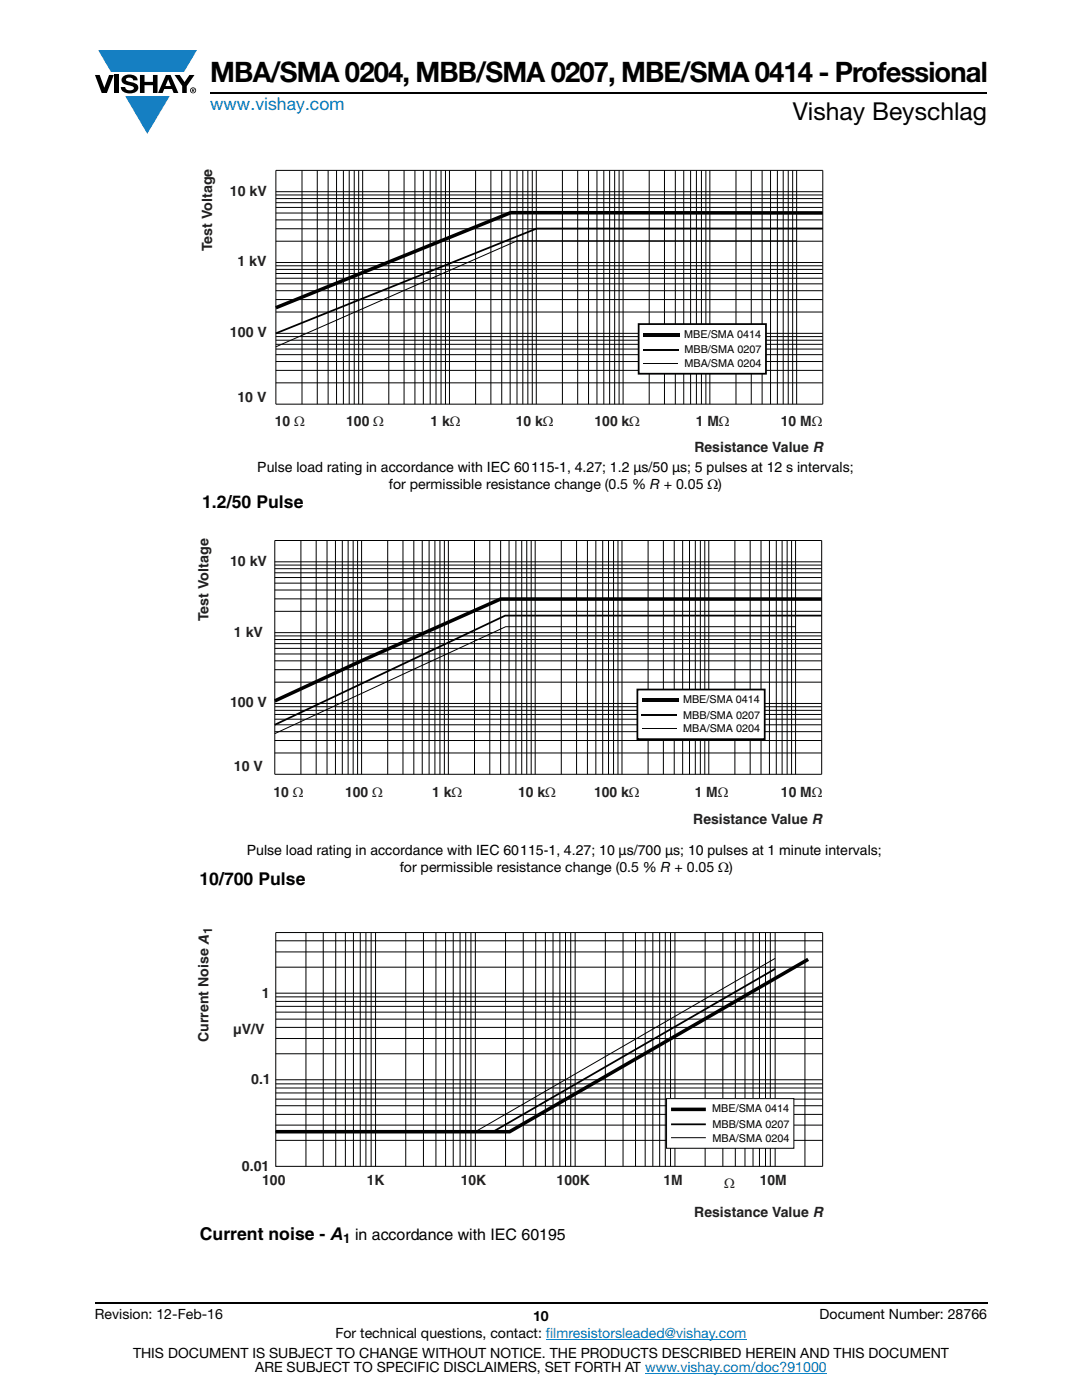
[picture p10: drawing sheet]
<svg xmlns="http://www.w3.org/2000/svg" width="216mm" height="279mm" viewBox="0 0 216 279" stroke-linecap="round" stroke-linejoin="round" font-family="sans-serif">
<g fill="#147fc3">
<path d="M19.6 10h19.7l-2.6 4.3h-1.1h-13.5z"/>
<path d="M25 19.2h8.9l-4.5 7.5z"/>
</g>
<g fill="#000">
<path d="M18.9 15h1l.9 2.5 1-2.5h.9l-1.4 3.6h-1zM22.9 15h.9v3.6h-.9zM24.6 15.3a2.1 2.1 0 0 1 2.8 .3l.1 .4h-.9a.79 .79 0 0 0-.7-.5 .79 .79 0 0 0-.8 .4l.3 .3 1 .2a1.08 1.08 0 0 1 1.2 1 1.08 1.08 0 0 1-1.1 1.2 1.73 1.73 0 0 1-2.4-1.2h.9a.96 .96 0 0 0 .8 .6 .96 .96 0 0 0 .9-.4 1.31 1.31 0 0 0-1.2-.6 1.03 1.03 0 0 1-1.1-.6 1.03 1.03 0 0 1 .2-1.1zM27.9 15h.9v1.3h1.7v-1.3h.9v3.6h-.9v-1.6h-1.7v1.6h-.9zM34.8 15h1.1l.9 1.4 1-1.4h1l-1.5 2.2v1.4h-.9v-1.4z"/>
<path d="M33.6 15.9l.5 1.3h-1.1zM33.1 15l-1.6 3.6h1l.3-.8h1.5l.3 .8h1l-1.6-3.6z"/>
<path d="M38.4 17.8h.2v.2h-.2zM38.3 17.7v.7h.1v-.3l.4 .3-.2-.3 .2-.2-.1-.2z"/>
<path d="M38.1 18a.46 .46 0 0 1 .9 0 .46 .46 0 0 1-.9 0zM37.9 18a.6 .6 0 0 0 1.2 0 .6 .6 0 0 0-1.2 0z"/>
</g>
<path d="M42 18.6h155M18.9 260h178.1" fill="none" stroke="#000" stroke-width=".36"/>
<path d="M108.9 267.3h40.1M128.7 274h36.3" fill="none" stroke="#007ec4" stroke-width=".2"/>
<path d="M39.9 33.7h130.4v68.5h-130.4z" fill="#fff"/>
<g fill="none" stroke="#000" stroke-width=".2">
<path d="M55 34v46.7h109.2v-46.7h-109.1M55 38.3h109.2M55.1 39.6h109.1M55.1 38.9h109.1M60.3 34v46.7M63.3 34v46.7M65.5 34v46.7M67.2 34v46.7M68.5 34v46.7M69.7 34v46.7M70.7 34v46.7M71.6 34v46.7"/>
<path d="M72.4 34v46.7M77.6 34v46.7M80.6 34v46.7M82.8 34v46.7M84.5 34v46.7M85.8 34v46.7M87 34v46.7M88 34v46.7M88.9 34v46.7M89.7 34v46.7M94.9 34v46.7M97.9 34v46.7"/>
<path d="M100.1 34v46.7M101.8 34v46.7M103.2 34v46.7M104.3 34v46.7M105.3 34v46.7M106.2 34v46.7M107 34v46.7M112.2 34v46.7M115.3 34v46.7M117.4 34v46.7M119.1 34v46.7M120.5 34v46.7"/>
<path d="M121.6 34v46.7M122.6 34v46.7M123.5 34v46.7M124.3 34v46.7M129.5 34v46.7M132.6 34v46.7M134.8 34v46.7M136.4 34v46.7M137.8 34v46.7M139 34v46.7M140 34v46.7M140.8 34v46.7"/>
<path d="M141.6 34v46.7M146.9 34v46.7M149.9 34v46.7M152.1 34v46.7M153.8 34v46.7M155.1 34v46.7M156.3 34v46.7M157.3 34v46.7M158.2 34v46.7M159 34v46.7M55 52.4h109.2M55 59.8h109.2"/>
<path d="M55 58h109.2M55 56.6h109.2M55 55.5h109.2M55 54.6h109.2M55 53.8h109.2M55 53h109.2M55.1 48.1h109.1M55.1 45.7h109.1M55.1 43.9h109.1M55.1 42.5h109.1M55.1 41.4h109.1M55.1 40.5h109.1"/>
<path d="M159 48.1h-55.8l-48.2 21.1M55 66.5h109.2M55 76.4h109.2M55 73.9h109.2M55 72.2h109.2M55 70.8h109.2M55 69.7h109.2M55 68.7h109.2M55 67.9h109.2M55 67.2h109.2M55 62.3h109.2"/>
</g>
<path d="M164.2 42.5l-62.3-.1-46.9 19" fill="none" stroke="#000" stroke-width=".71" stroke-linecap="butt"/>
<path d="M164.2 45.6h-57.1l-52.1 20.9" fill="none" stroke="#000" stroke-width=".35"/>
<path d="M127.4 64.7h25.4v9.9h-25.4z" fill="#fff"/>
<path d="M127.4 64.7h25.4v9.9h-25.4z" fill="none" stroke="#000" stroke-width=".35"/>
<path d="M128.3 72.5h7" fill="none" stroke="#020404" stroke-width=".2"/>
<path d="M128.3 69.8h7.1" fill="none" stroke="#020404" stroke-width=".34"/>
<path d="M128.3 66.5h7.3v.7h-7.3z" fill="#020404"/>
<path d="M39.2 107.5h137.5v69.9h-137.5z" fill="#fff"/>
<g fill="none" stroke="#000" stroke-width=".2">
<path d="M54.8 107.9h109.2v46.6h-109.2zM54.8 112.1h109.2M54.8 119.5h109.2M54.8 117.7h109.2M54.8 116.4h109.2M54.8 115.3h109.2M54.8 114.3h109.2M54.8 113.5h109.2M54.8 112.8h109.2M60 107.9v46.6M63.1 107.9v46.6M65.3 107.9v46.6"/>
<path d="M66.9 107.9v46.6M68.3 107.9v46.6M69.5 107.9v46.6M70.5 107.9v46.6M71.4 107.9v46.6M72.2 107.9v46.6M77.4 107.9v46.6M80.4 107.9v46.6M82.6 107.9v46.6M84.3 107.9v46.6M85.6 107.9v46.6M86.8 107.9v46.6"/>
<path d="M87.8 107.9v46.6M88.7 107.9v46.6M89.5 107.9v46.6M94.7 107.9v46.6M97.7 107.9v46.6M99.9 107.9v46.6M101.6 107.9v46.6M102.9 107.9v46.6M104.1 107.9v46.6M105.1 107.9v46.6M106 107.9v46.6M106.8 107.9v46.6"/>
<path d="M112 107.9v46.6M115 107.9v46.6M117.2 107.9v46.6M118.9 107.9v46.6M120.3 107.9v46.6M121.4 107.9v46.6M122.4 107.9v46.6M123.3 107.9v46.6M124.1 107.9v46.6M129.3 107.9v46.6M132.4 107.9v46.6M134.5 107.9v46.6"/>
<path d="M136.2 107.9v46.6M137.6 107.9v46.6M138.7 107.9v46.6M139.7 107.9v46.6M140.6 107.9v46.6M141.4 107.9v46.6M146.6 107.9v46.6M149.7 107.9v46.6M151.9 107.9v46.6M153.5 107.9v46.6M154.9 107.9v46.6M156.1 107.9v46.6"/>
<path d="M157.1 107.9v46.6M157.9 107.9v46.6M158.7 107.9v46.6M54.8 126.3h109.2M54.8 136.1h109.2M54.8 133.7h109.2M54.8 131.9h109.2M54.8 130.5h109.2M54.8 129.4h109.2M54.8 128.5h109.2M54.8 127.6h109.2M54.8 126.9h109.2"/>
<path d="M54.8 122h109.2M158.7 125.1h-57.8l-46.1 21.3M54.8 140.4h109.2M54.8 150.3h109.2M54.8 147.8h109.2M54.8 146h109.2M54.8 144.6h109.2M54.8 143.5h109.2M54.8 142.6h109.2M54.8 141.8h109.2M54.8 141h109.2"/>
</g>
<path d="M164 119.6h-64.1l-27.7 12.3-17.4 8" fill="none" stroke="#000" stroke-width=".71" stroke-linecap="butt"/>
<path d="M164 122.9h-63.2l-46 21.7" fill="none" stroke="#000" stroke-width=".35"/>
<path d="M127.2 137.6h25.4v9.9h-25.4z" fill="#fff"/>
<path d="M127.2 137.6h25.4v9.9h-25.4z" fill="none" stroke="#000" stroke-width=".35"/>
<path d="M128.1 145.4h6.9" fill="none" stroke="#020404" stroke-width=".2"/>
<path d="M128.1 142.7h7" fill="none" stroke="#020404" stroke-width=".34"/>
<path d="M128.1 139.4h7.2v.7h-7.2z" fill="#020404"/>
<path d="M39.2 185.1h125.5v63.7h-125.5z" fill="#fff"/>
<g fill="none" stroke="#000" stroke-width=".2">
<path d="M55 198.2h109.1M55 199.9h109.2M55 198.9h109.2M55 193h109.2M55 190h109.2M55 187.8h109.2M55 186.1h109.2v46.7h-109.2zM61 186.1v46.7M64.5 186.1v46.7M67 186.1v46.7M68.9 186.1v46.7M70.5 186.1v46.7"/>
<path d="M71.9 186.1v46.7M73 186.1v46.7M74.1 186.1v46.7M74.9 186.1v46.7M81 186.1v46.7M84.5 186.1v46.7M87 186.1v46.7M88.9 186.1v46.7M90.4 186.1v46.7M91.8 186.1v46.7M92.9 186.1v46.7M94 186.1v46.7"/>
<path d="M94.9 186.1v46.7M100.9 186.1v46.7M104.4 186.1v46.7M106.9 186.1v46.7M108.8 186.1v46.7M110.4 186.1v46.7M111.7 186.1v46.7M112.8 186.1v46.7M113.9 186.1v46.7M114.8 186.1v46.7M120.8 186.1v46.7M124.3 186.1v46.7"/>
<path d="M126.8 186.1v46.7M128.7 186.1v46.7M130.3 186.1v46.7M131.6 186.1v46.7M132.8 186.1v46.7M133.8 186.1v46.7M134.7 186.1v46.7M140.7 186.1v46.7M144.2 186.1v46.7M146.7 186.1v46.7M148.7 186.1v46.7M150.3 186.1v46.7"/>
<path d="M151.5 186.1v46.7M152.7 186.1v46.7M153.7 186.1v46.7M154.7 186.1v46.7M154.7 191.3l-59.9 34.6h-39.8M160.6 186.1v46.7M55 215.5h109.1M55 210.3h109.2M55 207.3h109.2M55 205h109.2M55 203.4h109.2M55 202h109.2"/>
<path d="M55 200.8h109.2M55 219.4h109.2M55 218.1h109.2M55 217.1h109.2M55 216.3h109.2M55 227.6h109.2M55 224.5h109.2M55 222.4h109.2M55 220.7h109.2"/>
</g>
<path d="M154.7 193.4l-56.3 32.5h-43.4" fill="none" stroke="#000" stroke-width=".35"/>
<path d="M161.3 191.5l-59.6 34.4h-46.7" fill="none" stroke="#000" stroke-width=".71" stroke-linecap="butt"/>
<path d="M133 219.3h25.4v9.9h-25.4z" fill="#fff"/>
<path d="M133 219.3h25.4v9.9h-25.4zM133.9 227.1h6.9" fill="none" stroke="#000" stroke-width=".2"/>
<path d="M133.9 224.4h6.9" fill="none" stroke="#000" stroke-width=".35"/>
<path d="M133.9 221.4h6.9" fill="none" stroke="#000" stroke-width=".71" stroke-linecap="butt"/>
<text font-size="5.6" x="42" y="16.4">MBA/SMA 0204, MBB/SMA 0207, MBE/SMA 0414 - Professional</text>
<text font-size="4.9" x="158.2" y="24">Vishay Beyschlag</text>
<text font-size="3.5" fill="#007ec4" x="42" y="21.9">www.vishay.com</text>
<g font-size="3.5">
<text x="40.3" y="101.4">1.2/50 Pulse</text>
<text x="39.8" y="176.6">10/700 Pulse</text>
<text x="39.9" y="247.5">Current noise - A</text>
</g>
<text font-size="3.2" x="70.8" y="247.5">in accordance with IEC 60195</text>
<g font-size="2.8" fill="#231f20">
<text x="45.9" y="39">10 kV</text>
<text x="42.4" y="50.2" transform="rotate(-90 42.4 50.2)">Test Voltage</text>
<text x="47.4" y="53.2">1 kV</text>
<text x="45.9" y="67.3">100 V</text>
<text x="47.4" y="80.3">10 V</text>
<text x="54.8" y="85.1">10 Ω</text>
<text x="69.1" y="85.1">100 Ω</text>
<text x="85.9" y="85.1">1 kΩ</text>
<text x="102.9" y="85.1">10 kΩ</text>
<text x="118.6" y="85.1">100 kΩ</text>
<text x="138.8" y="85.1">1 MΩ</text>
<text x="155.8" y="85.1">10 MΩ</text>
<text x="138.6" y="90.2">Resistance Value R</text>
<text x="45.9" y="112.9">10 kV</text>
<text x="41.6" y="124" transform="rotate(-90 41.6 124)">Test Voltage</text>
<text x="46.7" y="127">1 kV</text>
<text x="45.9" y="141.2">100 V</text>
<text x="46.7" y="153.8">10 V</text>
<text x="54.6" y="159">10 Ω</text>
<text x="68.8" y="159">100 Ω</text>
<text x="86.2" y="159">1 kΩ</text>
<text x="103.4" y="159">10 kΩ</text>
<text x="118.6" y="159">100 kΩ</text>
<text x="138.6" y="159">1 MΩ</text>
<text x="155.8" y="159">10 MΩ</text>
<text x="138.3" y="164.5">Resistance Value R</text>
<text x="52.3" y="199.1">1</text>
<text x="41.6" y="207.9" transform="rotate(-90 41.6 207.9)">Current Noise A</text>
<text x="46.5" y="206.3">µV/V</text>
<text x="50.1" y="216.4">0.1</text>
<text x="48.3" y="233.7">0.01</text>
<text x="52.3" y="236.4">100</text>
<text x="73.2" y="236.4">1K</text>
<text x="91.9" y="236.4">10K</text>
<text x="111.1" y="236.4">100K</text>
<text x="132.4" y="236.4">1M</text>
<text x="144.5" y="237.1">Ω</text>
<text x="151.6" y="236.4">10M</text>
<text x="138.5" y="242.8">Resistance Value R</text>
</g>
<g font-size="2.8">
<text x="51.3" y="94.3">Pulse load rating in accordance with IEC 60115-1, 4.27; 1.2 µs/50 µs; 5 pulses at 12 s intervals;</text>
<text x="77.6" y="97.6">for permissible resistance change (0.5 % R + 0.05 Ω)</text>
<text x="49.2" y="170.6">Pulse load rating in accordance with IEC 60115-1, 4.27; 10 µs/700 µs; 10 pulses at 1 minute intervals;</text>
<text x="79.8" y="174">for permissible resistance change (0.5 % R + 0.05 Ω)</text>
<text x="18.9" y="263.3">Revision: 12-Feb-16</text>
<text x="106.4" y="263.6">10</text>
<text x="163.6" y="263.3">Document Number: 28766</text>
<text x="66.9" y="267.1">For technical questions, contact: filmresistorsleaded@vishay.com</text>
<text x="26.5" y="271">THIS DOCUMENT IS SUBJECT TO CHANGE WITHOUT NOTICE. THE PRODUCTS DESCRIBED HEREIN AND THIS DOCUMENT</text>
<text x="50.9" y="273.8">ARE SUBJECT TO SPECIFIC DISCLAIMERS, SET FORTH AT www.vishay.com/doc?91000</text>
</g>
<text font-size="2.6" x="68.5" y="248.1">1</text>
<text font-size="2.5" fill="#231f20" x="42.3" y="186.5" transform="rotate(-90 42.3 186.5)">1</text>
<g font-size="2.2" fill="#020404">
<text x="136.5" y="67.4">MBE/SMA 0414</text>
<text x="136.6" y="70.5">MBB/SMA 0207</text>
<text x="136.6" y="73.2">MBA/SMA 0204</text>
<text x="136.3" y="140.3">MBE/SMA 0414</text>
<text x="136.3" y="143.4">MBB/SMA 0207</text>
<text x="136.3" y="146.2">MBA/SMA 0204</text>
<text x="142.1" y="222">MBE/SMA 0414</text>
<text x="142.2" y="227.8">MBA/SMA 0204</text>
<text x="142.2" y="225.1">MBB/SMA 0207</text>
</g>
</svg>
